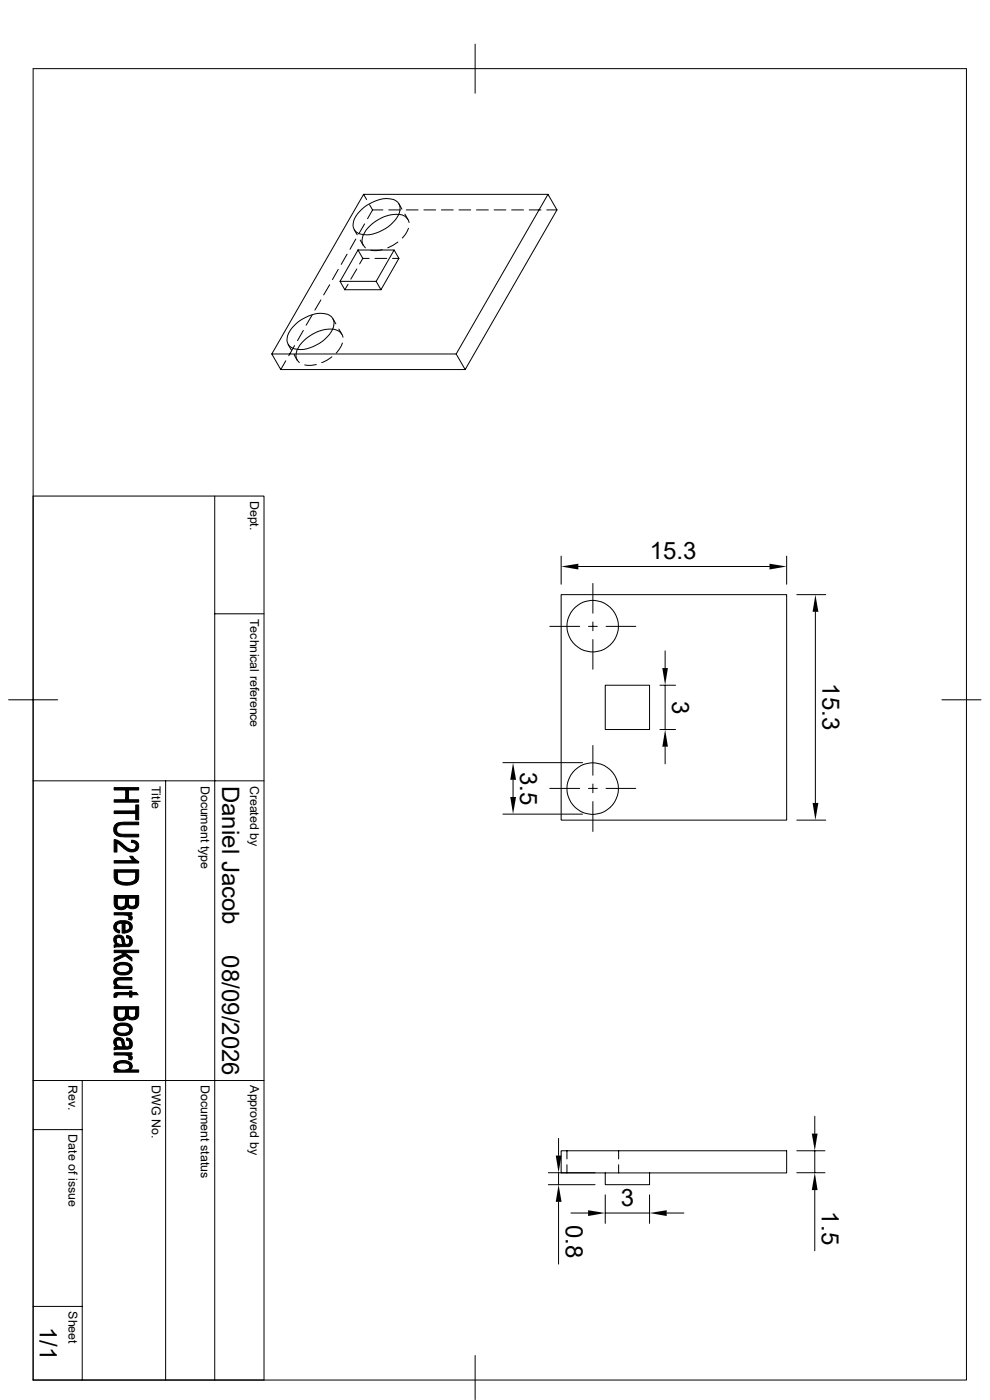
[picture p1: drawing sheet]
<svg xmlns="http://www.w3.org/2000/svg" width="210mm" height="297mm" viewBox="0 0 210 297" stroke-linecap="round" stroke-linejoin="round" font-family="sans-serif">
<g fill="none" stroke="#000" stroke-width=".21">
<path d="M7 14.6h198v278.2h-198zM100.8 9.4v10.4M71.8 57.1l-1.3 2.2M72.1 59.7h7.7M73.6 53.9l-1.2 2.2M75.1 48.7l.7 1.1M75.5 50.7l-1.2 2.2M75.7 57.1l-1.3 2.1M75.9 53l-3.8 6.7 1.1 1.8M75.9 53h7.7l1 1.8-3.8 6.7M75.9 53l1.1 1.8M76.4 50.9l.6 1.1"/>
<path d="M76.8 44.3a7.6 7.6 0 0 1 6.8-1.9 2.17 2.17 0 0 1 .9 3.2 8.3 8.3 0 0 1-7.3 4.2 2.2 2.2 0 0 1-2.1-1.1 2.2 2.2 0 0 1 .1-2.3l.7-1.1zM77 54.8l-.7 1.2M77 54.8h1.3M77 49.8a2.19 2.19 0 0 0 .5 2.8M77.1 41.2l-19.4 33.9 1.9 3.3M77.1 41.2h39.1l2 3.3-19.5 33.9M77.1 41.2l.7 1.1M77.3 47.5l-1.2 2.1M78.4 43.4l.6 1.1M79 44.5l-1 1.9M79 44.5h2.2M79.5 54.8h2.5"/>
<path d="M81.1 53l-1.1 .2-1.3-.1M82.5 44.5h2.5M83.3 54.8h1.3M83.6 53l-3.8 6.7 1 1.8h-7.6M84.4 51.4l-2.1 1.2M84.6 45.5a8.3 8.3 0 0 0-7.5 4.3M84.6 45.5a2.27 2.27 0 0 1 2.2 1.7M84.6 43.2l.7 1.2M85.9 45.4l.6 1.2M86.2 44.5h2.5M86.7 48.4l-.7 1.3-.7 .8M89.9 44.5h2.5"/>
<path d="M93.6 44.5h2.5M97.4 44.5h2.5M101.1 44.5h2.5M104.8 44.5h2.5M108.5 44.5h2.5M112.3 44.5h2.5M116 44.5h2.2M116.2 41.2l-19.4 33.9 1.9 3.3h-39.1M57.7 75.1h39.1M60.6 76.5l-1 1.9M61.1 73.1l.7 1.1M62.3 69.2a7.6 7.6 0 0 1 7.3-2.5 2.17 2.17 0 0 1 .9 3.2 8.3 8.3 0 0 1-7.3 4.2 2.2 2.2 0 0 1-2.1-1.1 2.2 2.2 0 0 1 .1-2.3z"/>
<path d="M62.4 75.3l.6 1.1M62.5 73.3l-1.2 2.2M64.3 70.1l-1.2 2.2M66.2 66.8l-1.3 2.2M67.1 77.3l-1.1 .2-1.4-.1M68.1 63.6l-1.3 2.2M69.9 60.4l-1.2 2.2M70.4 75.7l-1 .7-1.2 .5M70.6 69.9a8 8 0 0 0-7.7 4.9 1.96 1.96 0 0 0 .6 2.1M70.6 69.8a2.38 2.38 0 0 1 2.2 1.7M70.6 67.6l.6 1.1M71.9 69.8l.6 1.1"/>
<path d="M72.6 72.8l-.6 1.2-.7 .9M73.8 60.3l-.6 1.2M7 105.2h49v187.6h-49M45.6 105.2v187.6M119 118v6M166.9 118v6M45.6 130.2h10.4M116.6 132.9h6.4M119 126.2h47.9v47.8h-47.9zM122.7 120.2h40.5M124.8 132.9h1.9M125.8 123.8v6.3"/>
<path d="M125.8 132v1.8M125.8 135.7v6.3M128.6 132.9h6.3M141.1 138.1v3.6M169 126.2h6.2M173 129.8v40.5M1.8 148.5h10.4M125.8 158.2v6.3M128.4 145.4h9.4v9.4h-9.4zM140 145.4h3.3M140 154.8h3.3M141.1 145.4v9.4"/>
<path d="M141.1 158.4v3.7M199.8 148.5h8.3M7 165.7h49M35.1 165.7v127.1M106.7 161.8h16.9M106.7 172.7h16.9M108.8 165.4v3.7M116.6 167.3h6.4M124.8 167.3h1.9M125.8 166.3v1.9M125.8 170.1v6.3M128.6 167.3h6.3"/>
<path d="M169 174h6.2M7 239.6h10.4M7 229.2h49M17.4 229.2v63.6M172.8 236.8v3.7M116.3 251.3h9.9M116.3 248.8h9.9M118.5 241.5v3.7M118.5 248.8v2.5M118.5 255v13.2M119 244.1h47.9v4.7h-47.9zM120.3 244.1v1.8"/>
<path d="M120.3 247.1v1.7M121.1 257.3h3.7M128.4 253.5v6M128.4 257.3h9.4M128.4 248.8v2.5h9.4v-2.5M131.2 244.1v1.8M131.2 247.1v1.7M137.8 253.5v6M141.4 257.3h3.7M169 248.8h6M169 244.1h6M172.8 244.1v4.7"/>
<path d="M172.8 252.5v12.8M7 277.2h10.4M100.8 287.6v9.3"/>
<circle cx="125.7" cy="132.8" r="5.5"/>
<circle cx="125.7" cy="167.3" r="5.5"/>
</g>
<g fill="#000" stroke="#000" stroke-width=".21">
<path d="M24.2 172h4.6v-1.2h.6v3.1h-.6v-1.3h-4.6z" fill-rule="evenodd"/>
<path d="M24.4 175l.3-.2v1.1a1.13 1.13 0 0 0 1.5 1.1h3.2v.5h-3a1.87 1.87 0 0 1-2.3-1.3v-.6z" fill-rule="evenodd"/>
<path d="M24.7 174.8l1.5-.4h3.2v.6h-3a1.27 1.27 0 0 0-1.7 .9z" fill-rule="evenodd"/>
<path d="M27.9 178.2a1.25 1.25 0 0 1 1.4 .8 1.25 1.25 0 0 1-.4 1.5l-.1-1.3-.3-.3-.6-.2z" fill-rule="evenodd"/>
<path d="M24.2 169.7h2.5l.6-2.1v2.1h2.1v.5h-5.2z" fill-rule="evenodd"/>
<path d="M24.2 167.1h5.2v.5h-2.1l-.6 2.1v-2.1h-2.5z" fill-rule="evenodd"/>
<path d="M24.6 199.5l.1 .9-.1-.1z" fill-rule="evenodd"/>
<path d="M24.4 195.9l.2-.2v1.1l.3 .4 .5 .2v.5a1.23 1.23 0 0 1-1.2-.7 1.23 1.23 0 0 1 .2-1.3z" fill-rule="evenodd"/>
<path d="M24.4 198.6a1.36 1.36 0 0 1 1.8 .2l-.1 1.6-.2-.5a.72 .72 0 0 0-.2-.8 .72 .72 0 0 0-.9 0l-.2 .2v1a1.22 1.22 0 0 1-.2-1.7z" fill-rule="evenodd"/>
<path d="M24.8 190.5v1a.91 .91 0 0 0 1 1 .91 .91 0 0 0 .8-1.1l-.1 1.4-.6 .2-1-.2-.1-.1z" fill-rule="evenodd"/>
<path d="M24.6 195.7a3.2 3.2 0 0 1 2.9 0v.9l-.2-.5-.8-.3v2.2h-.6v-2.2l-.9 .2-.4 .7z" fill-rule="evenodd"/>
<path d="M26.9 198.5l.7 .2-.1 1a.66 .66 0 0 0-.7-.8z" fill-rule="evenodd"/>
<path d="M24.2 193.6h3.8v.5h-.6v.5a1.21 1.21 0 0 0-1.2-.5h-2z" fill-rule="evenodd"/>
<path d="M27.4 194.1l.3 .1a.54 .54 0 0 1 .4 .5 .54 .54 0 0 1-.2 .5l-.6-.2z" fill-rule="evenodd"/>
<path d="M26.5 195.8v1.6l.6-.1 .3-.3 .1-1.3a1.25 1.25 0 0 1 .4 1.5 1.25 1.25 0 0 1-1.3 .7l-.1 .1z" fill-rule="evenodd"/>
<path d="M24.7 199.8l.5 .5 .9 .1 .1-1.6 .2 .8a.57 .57 0 0 0 .5 .8 .57 .57 0 0 0 .6-.7l.1-1a1.19 1.19 0 0 1 .4 1.5 1.19 1.19 0 0 1-1.4 .6l-2.4 .2v-.5l.5-.1z" fill-rule="evenodd"/>
<path d="M27.5 181.7h.6l.2 .1v.8z" fill-rule="evenodd"/>
<path d="M27.2 190.5v.9a.8 .8 0 0 0 .9 .9 .8 .8 0 0 0 .7-1v1.3l-.4 .2-.9-.1-.4-.3z" fill-rule="evenodd"/>
<path d="M24.8 185v.9a1.47 1.47 0 0 0 1.9 1.3 1.74 1.74 0 0 0 2.1-1v-.3l.1 1.3a4.2 4.2 0 0 1-4.1 .1z" fill-rule="evenodd"/>
<path d="M24.2 178.1a6.1 6.1 0 0 1 2.9 1.9 1.05 1.05 0 0 0 1.8-.5v1a2.52 2.52 0 0 1-3.1-.9l-1-.8v2h-.6z" fill-rule="evenodd"/>
<path d="M24.2 182.6h4.1v-.7l1.1 .9v.3h-5.2z" fill-rule="evenodd"/>
<path d="M24.2 184.5h5.2v1.6l-.1 .7-.4 .4-.1-2.2h-4v2.3l-.5-.8z" fill-rule="evenodd"/>
<path d="M24.2 190h5.2l-.1 2.1-.5 .5v-2.1h-1.6l-.1 1.9-.1-.2-.4 .5v-2.2h-1.8v2.2l-.5-.6z" fill-rule="evenodd"/>
<path d="M24.3 210.8l.5-.2v.9l-.6 .1z" fill-rule="evenodd"/>
<path d="M24.7 208.5l.1 .8-.2-.1z" fill-rule="evenodd"/>
<path d="M24.8 214.1v1a.91 .91 0 0 0 1 .9 .91 .91 0 0 0 .8-1l-.1 1.4-1.1 .1-.6-.2z" fill-rule="evenodd"/>
<path d="M24.7 204.5a3.2 3.2 0 0 1 2.8 0v1a1.35 1.35 0 0 0-1.8-.8l-.8 .3-.3 .5z" fill-rule="evenodd"/>
<path d="M24.6 217.4a3.2 3.2 0 0 1 2.9 0v1a1.49 1.49 0 0 0-2-.8l-.6 .2-.3 .6z" fill-rule="evenodd"/>
<path d="M24.4 207.7l.9-.3h2.7v.5h-2.8a.57 .57 0 0 0-.5 .6l-.1 .7a.92 .92 0 0 1-.2-1.5z" fill-rule="evenodd"/>
<path d="M24.2 209.3h.6v-.4l.6 .3 2.6 .1v.4h-3.8z" fill-rule="evenodd"/>
<path d="M24.2 203.4l1.9-1 .4-.3 1.5 1.1v.7l-1.4-1.1-2.4 1.2z" fill-rule="evenodd"/>
<path d="M24.4 204.7l.2-.1v.9a1.67 1.67 0 0 0 2.4 .7l.5-.5v-1.2a1.26 1.26 0 0 1 .5 1.4 1.26 1.26 0 0 1-1.2 .9 1.98 1.98 0 0 1-2.7-1.2z" fill-rule="evenodd"/>
<path d="M24.4 217.6l.2-.2v1a1.53 1.53 0 0 0 2.1 .8l.7-.5 .1-1.3a1.27 1.27 0 0 1 .5 1.5 1.27 1.27 0 0 1-1.4 .8 1.97 1.97 0 0 1-2.5-1.1v-.5z" fill-rule="evenodd"/>
<path d="M27.2 214.1v.9a.8 .8 0 0 0 .9 .9 .8 .8 0 0 0 .7-1v1.3l-.6 .2-.8-.2-.3-.2z" fill-rule="evenodd"/>
<path d="M24.8 210.6h2.7v-.4h.5v.4h.9l.4 .4h-1.3v.5h-.5v-.5h-2.4l-.3 .3z" fill-rule="evenodd"/>
<path d="M24.2 213.6h5.2l-.1 2.1-.5 .5v-2.1h-1.6l-.1 1.9-.1-.2-.4 .5v-2.2h-1.8v2.2l-.5-.7z" fill-rule="evenodd"/>
<path d="M24.2 201.6h5.2v.5h-2.9l-.4 .3-.4-.3h-1.5z" fill-rule="evenodd"/>
<path d="M24.6 221.2l.1 .9-.1-.1z" fill-rule="evenodd"/>
<path d="M24.3 225.6l.3-.3 .1 1.7-.6-.6z" fill-rule="evenodd"/>
<path d="M24.4 220.3a1.34 1.34 0 0 1 1.8 .3l-.1 1.5-.2-.5a.71 .71 0 0 0-.3-.9 .71 .71 0 0 0-.9 .2l-.1 1.1a1.18 1.18 0 0 1-.2-1.7z" fill-rule="evenodd"/>
<path d="M26.9 220.2l.7 .2-.1 1a.61 .61 0 0 0-.7-.7z" fill-rule="evenodd"/>
<path d="M24.2 223.4h3.8v.4h-.6v.6a1.08 1.08 0 0 0-1.2-.6h-2z" fill-rule="evenodd"/>
<path d="M24.7 221.5l.5 .5 .9 .1 .1-1.5 .2 .8a.57 .57 0 0 0 .4 .7 .57 .57 0 0 0 .7-.5l.1-1.2a1.21 1.21 0 0 1 .5 1.5 1.21 1.21 0 0 1-1.5 .7h-1.8l-.6 .2v-.6l.5-.1z" fill-rule="evenodd"/>
<path d="M27.4 223.8l.3 .1a.55 .55 0 0 1 .4 .4 .55 .55 0 0 1-.2 .6l-.6-.2z" fill-rule="evenodd"/>
<path d="M24.6 225.3a2.6 2.6 0 0 1 3.4 .5v.6l-.4 .6-.1-.8a1.39 1.39 0 0 0-1.8-.7l-.8 .3-.3 .5z" fill-rule="evenodd"/>
<path d="M24.7 226.5a2.12 2.12 0 0 0 2.7 .1l.1-.4 .1 .8h1.8v.5h-5.2v-.5h.5z" fill-rule="evenodd"/>
</g>
<g fill="#000">
<path d="M119 120.2l3.7-.6v1.2zM163.2 119.6l3.7 .6-3.7 .6zM173 126.2l.6 3.6h-1.2zM140.5 141.7h1.2l-.6 3.7zM141.1 154.8l.6 3.6h-1.2zM108.8 161.8l.7 3.6h-1.3zM108.2 169.1h1.3l-.7 3.6zM172.4 170.3h1.2l-.6 3.7zM117.9 245.2h1.2l-.6 3.6zM118.5 251.3l.6 3.7h-1.2zM124.8 256.8l3.6 .5-3.6 .7zM137.8 257.3l3.6-.5v1.2z"/>
<path d="M172.2 240.5h1.2l-.6 3.6zM172.8 248.8l.6 3.7h-1.2z"/>
</g>
<g font-size="5.1">
<text x="137.8" y="118.7">15.3</text>
<text x="142.6" y="148.7" transform="rotate(90 142.6 148.7)">3</text>
<text x="174.5" y="144.9" transform="rotate(90 174.5 144.9)">15.3</text>
<text x="47.1" y="166.7" transform="rotate(90 47.1 166.7)">Daniel Jacob</text>
<text x="110.4" y="163.7" transform="rotate(90 110.4 163.7)">3.5</text>
<text x="47.1" y="202.7" transform="rotate(90 47.1 202.7)">08/09/2026</text>
<text x="131.7" y="255.8">3</text>
<text x="174.3" y="257" transform="rotate(90 174.3 257)">1.5</text>
<text x="120" y="259.8" transform="rotate(90 120 259.8)">0.8</text>
<text x="8.4" y="281.4" transform="rotate(90 8.4 281.4)">1/1</text>
</g>
<g font-size="2.6">
<text x="53.1" y="106.3" transform="rotate(90 53.1 106.3)">Dept.</text>
<text x="53.1" y="131.3" transform="rotate(90 53.1 131.3)">Technical reference</text>
<text x="32.2" y="166.7" transform="rotate(90 32.2 166.7)">Title</text>
<text x="42.6" y="166.7" transform="rotate(90 42.6 166.7)">Document type</text>
<text x="53.1" y="166.7" transform="rotate(90 53.1 166.7)">Created by</text>
<text x="14.5" y="230.2" transform="rotate(90 14.5 230.2)">Rev.</text>
<text x="32.2" y="230.2" transform="rotate(90 32.2 230.2)">DWG No.</text>
<text x="42.6" y="230.2" transform="rotate(90 42.6 230.2)">Document status</text>
<text x="53.1" y="230.2" transform="rotate(90 53.1 230.2)">Approved by</text>
<text x="14.5" y="240.7" transform="rotate(90 14.5 240.7)">Date of issue</text>
<text x="14.5" y="278.2" transform="rotate(90 14.5 278.2)">Sheet</text>
</g>
</svg>
